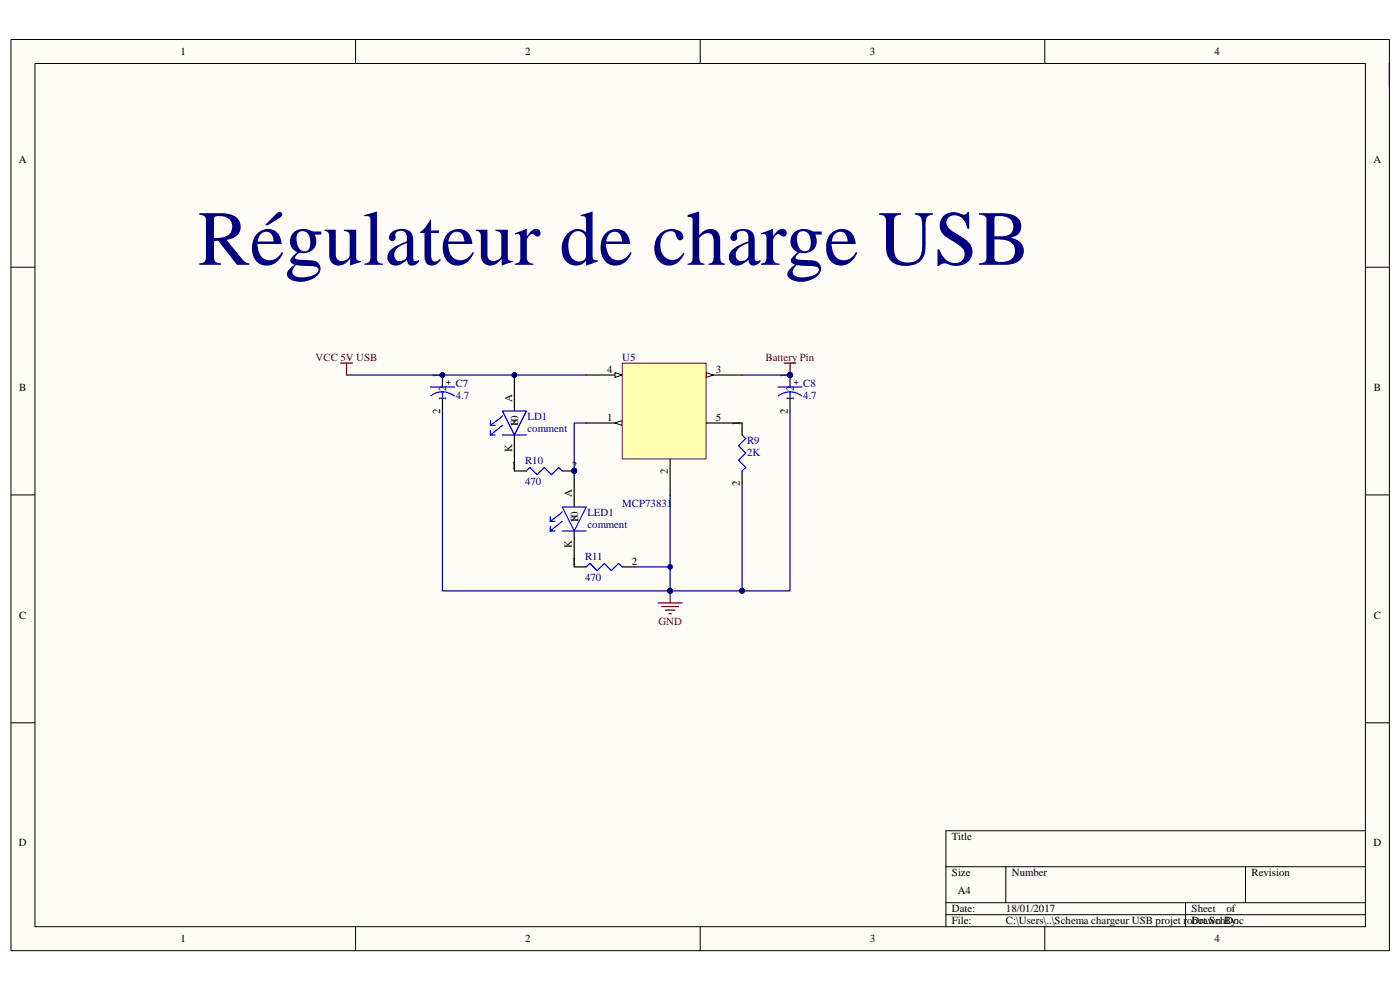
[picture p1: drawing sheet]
<svg xmlns="http://www.w3.org/2000/svg" width="420mm" height="297mm" viewBox="0 0 420 297" stroke-linecap="round" stroke-linejoin="round" font-family="sans-serif">
<path d="M3.3 11.9h413.7v273.3h-413.7z" fill="#fffcf8"/>
<path d="M3.3 11.9h413.7v273.3h-413.7z" fill="none" stroke="#000" stroke-width=".3"/>
<path d="M10.5 19.1h399.3v258.9h-399.3z" fill="#fffcf8"/>
<g fill="none" stroke="#000" stroke-width=".3">
<path d="M10.5 19h399.3v259h-399.3zM106.7 11.8v7.2M210.1 11.8v7.2M313.6 11.8v7.2M3.3 80.2h7.1M409.8 80.2h7.2M3.3 148.5h7.1M409.8 148.5h7.2M3.3 216.9h7.1M409.8 216.9h7.2M409.8 249.3h-125.9v28.7M106.7 278v7.2"/>
<path d="M210.1 278v7.2M283.9 260.1h125.9M283.9 270.8h125.9M283.9 274.4h125.9M301.9 260.1v10.7M313.6 278v7.2M355.8 270.8v7.2M373.8 260.1v10.7"/>
</g>
<path d="M154.4 112.5v10.8" fill="none" stroke="#000" stroke-width=".36"/>
<circle cx="154.3" cy="112.5" r=".71" fill="#000080"/>
<circle cx="154.3" cy="112.5" r=".71" fill="none" stroke="#000080" stroke-width=".3"/>
<path d="M154.4 130.5v10.8" fill="none" stroke="#000" stroke-width=".36"/>
<path d="M147.2 130.5h1.4M147.2 126.2v1.4M147.2 129.1v1.4M147.2 127.6h1.4M150.8 123.3h7.2l-3.6 7.2zM150.8 124.8l-3.6 2.8M150.8 130.5h7.2M150.8 127.6l-3.6 2.9" fill="none" stroke="#00f" stroke-width=".36"/>
<circle cx="154.3" cy="112.5" r=".71" fill="#000080"/>
<circle cx="154.3" cy="112.5" r=".71" fill="none" stroke="#000080" stroke-width=".3"/>
<path d="M168.7 141.3h3.6" fill="none" stroke="#000" stroke-width=".36"/>
<circle cx="172.3" cy="141.3" r=".71" fill="#000080"/>
<circle cx="172.3" cy="141.3" r=".71" fill="none" stroke="#000080" stroke-width=".3"/>
<path d="M158 141.3l1-1 2.2 2.1 2.2-2.1 2.1 2.1 2.2-2.1 1 1" fill="none" stroke="#00f" stroke-width=".36"/>
<path d="M154.4 141.3h3.6" fill="none" stroke="#000" stroke-width=".36"/>
<circle cx="172.3" cy="141.3" r=".71" fill="#000080"/>
<circle cx="172.3" cy="141.3" r=".71" fill="none" stroke="#000080" stroke-width=".3"/>
<path d="M201.1 177.3v3.6M197.5 180.9h7.2M198.6 182h5.1M199.7 183h2.9M200.8 184.1h.7" fill="none" stroke="#800000" stroke-width=".36"/>
<circle cx="201.1" cy="177.3" r=".69" fill="#000080"/>
<circle cx="201.1" cy="177.3" r=".69" fill="none" stroke="#000080" stroke-width=".3"/>
<path d="M132.8 112.5v3.6M222.7 126.9v3.6M222.7 141.3v3.6" fill="none" stroke="#000" stroke-width=".36"/>
<path d="M222.7 130.5l1.1 1.1-2.2 2.2 2.2 2.1-2.2 2.2 2.2 2.2-1.1 1" fill="none" stroke="#00f" stroke-width=".36"/>
<circle cx="132.8" cy="112.5" r=".71" fill="#000080"/>
<circle cx="132.8" cy="112.5" r=".71" fill="none" stroke="#000080" stroke-width=".3"/>
<path d="M132.8 119.7v3.6" fill="none" stroke="#000" stroke-width=".36"/>
<path d="M129.2 116.1h7.2M132.8 117.6l1.8 .3 1.7 .9M132.8 117.6l-1.9 .3-1.6 .9M132.8 117.6v2.1" fill="none" stroke="#00f" stroke-width=".36"/>
<circle cx="132.8" cy="112.5" r=".71" fill="#000080"/>
<circle cx="132.8" cy="112.5" r=".71" fill="none" stroke="#000080" stroke-width=".3"/>
<path d="M237.1 112.5v3.6" fill="none" stroke="#000" stroke-width=".36"/>
<circle cx="237.1" cy="112.5" r=".71" fill="#000080"/>
<circle cx="237.1" cy="112.5" r=".71" fill="none" stroke="#000080" stroke-width=".3"/>
<path d="M237.1 119.7v3.6" fill="none" stroke="#000" stroke-width=".36"/>
<path d="M233.5 116.1h7.2M237.1 117.6l1.8 .3 1.7 .9M237.1 117.6l-1.9 .3-1.6 .9M237.1 117.6v2.1" fill="none" stroke="#00f" stroke-width=".36"/>
<circle cx="237.1" cy="112.5" r=".71" fill="#000080"/>
<circle cx="237.1" cy="112.5" r=".71" fill="none" stroke="#000080" stroke-width=".3"/>
<path d="M417 19v7.2" fill="none" stroke="#000080" stroke-width=".36"/>
<path d="M172.3 141.3v10.8" fill="none" stroke="#000" stroke-width=".36"/>
<circle cx="172.3" cy="141.3" r=".71" fill="#000080"/>
<circle cx="172.3" cy="141.3" r=".71" fill="none" stroke="#000080" stroke-width=".3"/>
<path d="M172.3 159.3v10.8" fill="none" stroke="#000" stroke-width=".36"/>
<path d="M165.1 159.3h1.5M165.1 155v1.4M165.1 157.9v1.4M165.1 156.4h1.5M168.7 152.1h7.2l-3.6 7.2zM168.7 153.5l-3.6 2.9M168.7 159.3h7.2M168.7 156.4l-3.6 2.9" fill="none" stroke="#00f" stroke-width=".36"/>
<circle cx="172.3" cy="141.3" r=".71" fill="#000080"/>
<circle cx="172.3" cy="141.3" r=".71" fill="none" stroke="#000080" stroke-width=".3"/>
<path d="M172.3 170.1h3.6M186.7 170.1h3.6" fill="none" stroke="#000" stroke-width=".36"/>
<path d="M175.9 170.1l1.1-1.1 2.2 2.2 2.1-2.2 2.2 2.2 2.2-2.2 1 1.1" fill="none" stroke="#00f" stroke-width=".36"/>
<path d="M201.1 148.5v28.8" fill="none" stroke="#000080" stroke-width=".36"/>
<circle cx="201.1" cy="177.3" r=".69" fill="#000080"/>
<circle cx="201.1" cy="177.3" r=".69" fill="none" stroke="#000080" stroke-width=".3"/>
<path d="M132.8 123.3v54h68.3" fill="none" stroke="#000080" stroke-width=".36"/>
<circle cx="201.1" cy="177.3" r=".69" fill="#000080"/>
<circle cx="201.1" cy="177.3" r=".69" fill="none" stroke="#000080" stroke-width=".3"/>
<path d="M237.1 123.3v54h-14.4" fill="none" stroke="#000080" stroke-width=".36"/>
<circle cx="222.7" cy="177.3" r=".7" fill="#000080"/>
<circle cx="222.7" cy="177.3" r=".7" fill="none" stroke="#000080" stroke-width=".3"/>
<path d="M190.3 170.1h10.8" fill="none" stroke="#000080" stroke-width=".36"/>
<circle cx="201.1" cy="170.1" r=".69" fill="#000080"/>
<circle cx="201.1" cy="170.1" r=".69" fill="none" stroke="#000080" stroke-width=".3"/>
<path d="M222.7 144.9v32.4" fill="none" stroke="#000080" stroke-width=".36"/>
<circle cx="222.7" cy="177.3" r=".7" fill="#000080"/>
<circle cx="222.7" cy="177.3" r=".7" fill="none" stroke="#000080" stroke-width=".3"/>
<path d="M201.1 177.3h21.6" fill="none" stroke="#000080" stroke-width=".36"/>
<circle cx="222.7" cy="177.3" r=".7" fill="#000080"/>
<circle cx="222.7" cy="177.3" r=".7" fill="none" stroke="#000080" stroke-width=".3"/>
<circle cx="201.1" cy="177.3" r=".69" fill="#000080"/>
<circle cx="201.1" cy="177.3" r=".69" fill="none" stroke="#000080" stroke-width=".3"/>
<path d="M104 112.5h71.9" fill="none" stroke="#000080" stroke-width=".36"/>
<path d="M175.9 126.9h10.8" fill="none" stroke="#000" stroke-width=".36"/>
<path d="M184.6 126.9l2.1-.7v1.4z" fill="#fffcf8"/>
<path d="M184.6 126.9l2.1-.7v1.4z" fill="none" stroke="#000" stroke-width=".3"/>
<path d="M211.9 112.5h10.8M201.1 137.7v10.8" fill="none" stroke="#000" stroke-width=".36"/>
<path d="M211.9 111.8l2.2 .7-2.2 .7z" fill="#fffcf8"/>
<path d="M211.9 111.8l2.2 .7-2.2 .7z" fill="none" stroke="#000" stroke-width=".3"/>
<path d="M175.9 112.5h10.8" fill="none" stroke="#000" stroke-width=".36"/>
<path d="M184.6 111.8l2.1 .7-2.1 .7z" fill="#fffcf8"/>
<path d="M184.6 111.8l2.1 .7-2.1 .7z" fill="none" stroke="#000" stroke-width=".3"/>
<path d="M211.9 126.9h10.8" fill="none" stroke="#000" stroke-width=".36"/>
<path d="M186.8 109h25.1v28.7h-25.1z" fill="#ffffb0"/>
<path d="M186.8 109h25.1v28.7h-25.1z" fill="none" stroke="#800000" stroke-width=".3"/>
<path d="M175.9 126.9h-3.6v14.4" fill="none" stroke="#000080" stroke-width=".36"/>
<circle cx="172.3" cy="141.3" r=".71" fill="#000080"/>
<circle cx="172.3" cy="141.3" r=".71" fill="none" stroke="#000080" stroke-width=".3"/>
<path d="M102.2 108.9h3.6M104 108.9v3.6" fill="none" stroke="#800000" stroke-width=".36"/>
<path d="M222.7 112.5h14.4" fill="none" stroke="#000080" stroke-width=".36"/>
<circle cx="237.1" cy="112.5" r=".71" fill="#000080"/>
<circle cx="237.1" cy="112.5" r=".71" fill="none" stroke="#000080" stroke-width=".3"/>
<path d="M235.3 108.9h3.6M237.1 108.9v3.6" fill="none" stroke="#800000" stroke-width=".36"/>
<circle cx="237.1" cy="112.5" r=".71" fill="#000080"/>
<circle cx="237.1" cy="112.5" r=".71" fill="none" stroke="#000080" stroke-width=".3"/>
<text font-size="23.4" fill="#000080" x="59.4" y="79.5">Régulateur de charge USB</text>
<g font-size="3.3">
<text x="54.2" y="16.5">1</text>
<text x="157.6" y="16.5">2</text>
<text x="261" y="16.5">3</text>
<text x="364.5" y="16.5">4</text>
<text x="5.7" y="48.9">A</text>
<text x="412.2" y="48.9">A</text>
<text x="132.1" y="113.3" transform="rotate(-90 132.1 113.3)">1</text>
<text x="182.2" y="111.8">4</text>
<text x="214.8" y="111.8">3</text>
<text x="236.4" y="113.3" transform="rotate(-90 236.4 113.3)">1</text>
<text x="5.8" y="117.3">B</text>
<text x="133.9" y="117.2" transform="rotate(-90 133.9 117.2)">2</text>
<text x="238.2" y="117.2" transform="rotate(-90 238.2 117.2)">2</text>
<text x="412.3" y="117.3">B</text>
<text x="132.1" y="124.2" transform="rotate(-90 132.1 124.2)">2</text>
<text x="133.9" y="120.3" transform="rotate(-90 133.9 120.3)">1</text>
<text x="153.7" y="120.5" transform="rotate(-90 153.7 120.5)">A</text>
<text x="236.4" y="124.2" transform="rotate(-90 236.4 124.2)">2</text>
<text x="238.2" y="120.3" transform="rotate(-90 238.2 120.3)">1</text>
<text x="155.5" y="128" transform="rotate(-90 155.5 128)">10</text>
<text x="155.5" y="127.5" transform="rotate(-90 155.5 127.5)">8</text>
<text x="182.2" y="126.2">1</text>
<text x="214.8" y="126.2">5</text>
<text x="222" y="127.7" transform="rotate(-90 222 127.7)">1</text>
<text x="153.7" y="135.8" transform="rotate(-90 153.7 135.8)">K</text>
<text x="153.5" y="140.6">1</text>
<text x="171.7" y="140.6">2</text>
<text x="200.4" y="142.2" transform="rotate(-90 200.4 142.2)">2</text>
<text x="171.7" y="149.3" transform="rotate(-90 171.7 149.3)">A</text>
<text x="222" y="145.8" transform="rotate(-90 222 145.8)">2</text>
<text x="173.5" y="156.8" transform="rotate(-90 173.5 156.8)">10</text>
<text x="173.5" y="156.3" transform="rotate(-90 173.5 156.3)">8</text>
<text x="171.7" y="164.5" transform="rotate(-90 171.7 164.5)">K</text>
<text x="171.5" y="169.4">1</text>
<text x="189.6" y="169.4">2</text>
<text x="5.8" y="185.6">C</text>
<text x="412.3" y="185.6">C</text>
<text x="5.7" y="254">D</text>
<text x="285.7" y="252.2">Title</text>
<text x="412.2" y="254">D</text>
<text x="285.7" y="263">Size</text>
<text x="303.7" y="263">Number</text>
<text x="375.6" y="263">Revision</text>
<text x="287.5" y="268.4">A4</text>
<text x="285.7" y="273.7">Date:</text>
<text x="301.9" y="273.7">18/01/2017</text>
<text x="357.6" y="273.7">Sheet</text>
<text x="368.1" y="273.7">of</text>
<text x="285.7" y="277.3">File:</text>
<text x="301.9" y="277.3">C:\Users\..\Schema chargeur USB projet robot.SchDoc</text>
<text x="357.6" y="277.3">Drawn By:</text>
<text x="54.2" y="282.7">1</text>
<text x="157.6" y="282.7">2</text>
<text x="261" y="282.7">3</text>
<text x="364.5" y="282.7">4</text>
</g>
<g font-size="3.3" fill="#800000">
<text x="94.7" y="108.2">VCC 5V USB</text>
<text x="229.8" y="108.2">Battery Pin</text>
<text x="197.6" y="187.4">GND</text>
</g>
<g font-size="3.3" fill="#000080">
<text x="186.8" y="108.2">U5</text>
<text x="136.8" y="119.8">4.7</text>
<text x="136.8" y="116.2">C7</text>
<text x="241.1" y="119.8">4.7</text>
<text x="241.1" y="116.2">C8</text>
<text x="158.3" y="125.9">LD1</text>
<text x="158.3" y="129.5">comment</text>
<text x="224.2" y="136.7">2K</text>
<text x="224.2" y="133.1">R9</text>
<text x="157.6" y="139.2">R10</text>
<text x="157.6" y="145.7">470</text>
<text x="176.3" y="154.7">LED1</text>
<text x="186.8" y="152.1">MCP73831</text>
<text x="176.3" y="158.3">comment</text>
<text x="175.6" y="168">R11</text>
<text x="175.6" y="174.5">470</text>
</g>
<g font-size="2.6" fill="#000080">
<text x="133.9" y="115.6">+</text>
<text x="238.2" y="115.6">+</text>
</g>
</svg>
